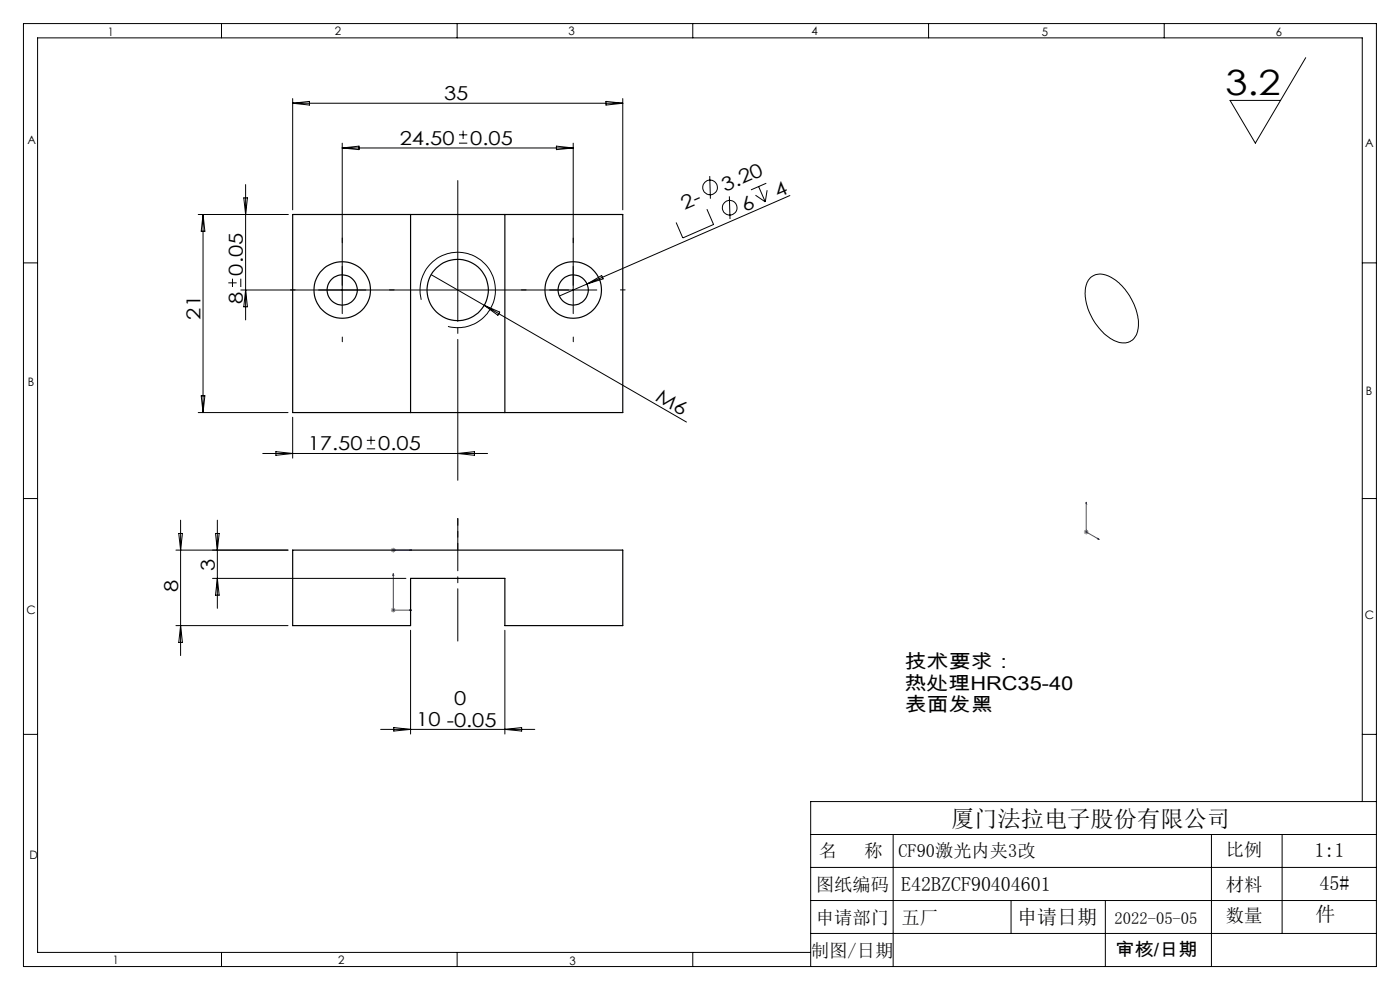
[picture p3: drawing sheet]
<svg xmlns="http://www.w3.org/2000/svg" width="297mm" height="210mm" viewBox="0 0 297 210" stroke-linecap="round" stroke-linejoin="round" font-family="sans-serif">
<g fill="none" stroke="#000" stroke-width=".21">
<path d="M5 5h287v200h-287zM47 5v3M97 5v3M147 5v3M197 5v3M247 5v3M277 12.2l-10.7 18.2-5.4-9.1h10.8M52.1 39.1v28.8M62.1 20.9v23.6M62.1 21.9h70M62.1 21.9l3.6-.4v.8zM72.6 30.4v36.1"/>
<path d="M72.6 31.4h49M72.6 31.4l3.6-.4v.7zM97.4 30.4h1.7M97.4 28.6h1.7M98.2 27.7v1.8M118 31l3.6 .4-3.6 .3zM121.6 30.4v36.1M128.6 21.5l3.5 .4-3.5 .4zM132.1 20.9v23.6M150.6 37.4l.1 4.7M160.9 39.6l1.4 3.2M162.6 38.9l-3.3 1.4"/>
<path d="M5 55.8h3M42.1 45.5h19M43.1 45.5v42M43.1 45.5l.4 3.6h-.8zM48.4 60h1.8M49.3 59.1v1.8M51.1 59.1v1.8M51.7 42h.8l-.4 3.5zM91.5 58.3l54.1 31.2M150 44.4l1.4 3.2-6.5 2.9-1.5-3.3M154.7 41.7l.2 4.8M160.3 41.4l2 1.4"/>
<path d="M162.7 40.3l-.4 2.5M167.6 41.5l-43.1 18.7M231.3 58.9a3.7 3.7 0 0 1 4.7 .1 12.3 12.3 0 0 1 5.5 10.4 3.3 3.3 0 0 1-5.1 2.9 12 12 0 0 1-6.1-11.3 3.7 3.7 0 0 1 1-2.1zM289 55.8h3M52.1 61.5l.4 3.6h-.8zM89.4 63.6a8 8 0 0 1 7-10.1 8 8 0 0 1 8.7 8.7 8 8 0 0 1-10.1 7M102.7 64.8l3.3 1.4-.4 .7zM124.5 60.2l-5.8 2.6M124.5 60.2l3.1-1.8 .4 .8zM126.6 61.5h-75.5M42.1 87.5h19M42.7 84h.8l-.4 3.5z"/>
<path d="M55.7 96.2h47.7M58.5 95.8l3.6 .4-3.6 .4zM62.1 88.5v8.7M77.8 95.2h1.8M77.8 93.4h1.8M78.7 92.5v1.8M97.1 96.2l3.5-.4v.8zM5 105.8h3M37.9 113.2h.8l-.4 3.5zM38.3 110.3v28.8M45.7 113.2h.8l-.4 3.5zM46.1 110.3v18.7"/>
<path d="M61.1 116.7h-23.8M289 105.8h3M37.3 132.7h23.8M38.3 132.7l.4 3.6h-.8zM45.1 122.7h41M46.1 122.7l.4 3.6h-.8zM87.1 133.7v22M107.1 133.7v22M5 155.8h3M80.8 154.7h32.7M83.5 154.3l3.6 .4-3.6 .4zM107.1 154.7l3.6-.4v.8z"/>
<path d="M289 155.8h3M172 177h120M189.5 177v28M257 177v28M272 177v21M289 170v-162h-281v194h164M292 170h-120v35M172 184h120M172 191h120M172 198h120M214.5 191v7M234.5 191v14"/>
<path d="M47 202v3M97 202v3M147 202v3"/>
<circle cx="150.7" cy="39.8" r="1.56"/>
<circle cx="154.8" cy="44.1" r="1.55"/>
</g>
<path d="M83.3 116.7h.2zM83.4 116.7h.1M83.4 116.7h3.9M87.3 116.7h-.4h.4M230.4 106.5l.1 .4-.1-.1zM230.4 106.5v6.3l2.8 1.6M232.9 114.2l.3 .2h-.3zM83.4 121.7l.1 .4h-.2zM83.4 121.7v7.7h3.9M86.9 129.3l.4 .1-.4 .1z" fill="none" stroke="#00f" stroke-width=".21"/>
<path d="M82.9 116.7h1M83.1 116.3l.7 .7M83.4 116.2v1M83.8 116.3l-.7 .7M229.9 112.8h1M230.1 112.5l.7 .7M230.4 112.4v1M230.8 112.5l-.7 .7M82.9 129.4h1M83.1 129.1l.7 .7M83.4 128.9v1M83.8 129.1l-.7 .7" fill="none" stroke="#808080" stroke-width=".21"/>
<path d="M72.6 51.5v-1M121.6 51.5v-1M62.6 61.5h-1M72.6 71.5v1M82.6 61.5h1M111.6 61.5h-1M121.6 71.5v1M131.6 61.5h1" fill="none" stroke="#000" stroke-width=".21" stroke-dasharray="30.5 1.3 1.3 1.3"/>
<path d="M97.1 116.7v-6.7" fill="none" stroke="#000" stroke-width=".21" stroke-dasharray="30.5 1.3 1.3 1.3" stroke-dashoffset="29"/>
<path d="M97.1 110v26" fill="none" stroke="#000" stroke-width=".21" stroke-dasharray="30.5 1.3 1.3 1.3" stroke-dashoffset="19.4"/>
<path d="M97.1 38.3v63.6" fill="none" stroke="#000" stroke-width=".21" stroke-dasharray="30.5 1.3 1.3 1.3" stroke-dashoffset=".6"/>
<g fill="#00f">
<path d="M86.9 129.3l.4 .1-.4 .1zM83.4 121.7l.1 .4h-.2z"/>
<path d="M86.9 116.7h.4zM83.3 116.7h.2z"/>
<path d="M232.9 114.2l.3 .2h-.3zM230.4 106.5l.1 .4-.1-.1z"/>
</g>
<g fill="none" stroke="#000" stroke-width=".25">
<path d="M62.1 45.5h70v42h-70zM87.1 45.5v42M107.1 45.5v42M62.1 116.7h70v16h-25v-10h-20v10h-25z"/>
<circle cx="72.6" cy="61.5" r="6"/>
<circle cx="72.6" cy="61.5" r="3.2"/>
<circle cx="97.1" cy="61.5" r="6.5"/>
<circle cx="121.6" cy="61.5" r="6"/>
<circle cx="121.6" cy="61.5" r="3.2"/>
</g>
<text font-size="7.4" x="260" y="20.3">3.2</text>
<text font-size="4.9" x="201.7" y="175.4">厦门法拉电子股份有限公司</text>
<g font-size="4.2">
<text x="278.9" y="181.8">1:1</text>
<text x="191.2" y="189.1">E42BZCF90404601</text>
<text x="280" y="188.7">45#</text>
<text x="215.8" y="195.9">申请日期</text>
<text x="279.1" y="195.4">件</text>
</g>
<g font-size="4.1">
<text x="94.2" y="21.3">35</text>
<text x="84.8" y="30.7">24.50</text>
<text x="99.8" y="30.7">0.05</text>
<text x="153.9" y="40.7" transform="rotate(-24 153.9 40.7)">3.20</text>
<text x="165" y="42" transform="rotate(-24 165 42)">4</text>
<text x="145.2" y="44.4" transform="rotate(-24 145.2 44.4)">2-</text>
<text x="158" y="45" transform="rotate(-24 158 45)">6</text>
<text x="51.5" y="58.5" transform="rotate(-90 51.5 58.5)">0.05</text>
<text x="51.5" y="64.4" transform="rotate(-90 51.5 64.4)">8</text>
<text x="42.5" y="67.8" transform="rotate(-90 42.5 67.8)">21</text>
<text x="138.8" y="84.9" transform="rotate(30 138.8 84.9)">M6</text>
<text x="65.3" y="95.5">17.50</text>
<text x="80.2" y="95.5">0.05</text>
<text x="37.8" y="125.5" transform="rotate(-90 37.8 125.5)">8</text>
<text x="45.5" y="121.1" transform="rotate(-90 45.5 121.1)">3</text>
<text x="192" y="141.8">技术要求：</text>
<text x="96.3" y="149.6">0</text>
<text x="192" y="146.3">热处理HRC35-40</text>
<text x="88.3" y="154.1">10 -0.05</text>
<text x="192" y="150.8">表面发黑</text>
</g>
<g font-size="3.9">
<text x="173.7" y="181.8">名</text>
<text x="183.4" y="181.8">称</text>
<text x="190.6" y="181.8">CF90激光内夹3改</text>
<text x="260.1" y="181.5">比例</text>
<text x="173.1" y="189.1">图纸编码</text>
<text x="260.1" y="189">材料</text>
<text x="173.1" y="195.9">申请部门</text>
<text x="191.3" y="195.9">五厂</text>
<text x="260.1" y="195.6">数量</text>
<text x="172.1" y="203.1">制图/日期</text>
<text x="236.6" y="202.8">审核/日期</text>
</g>
<text font-size="3.5" x="236.4" y="195.9">2022-05-05</text>
<g font-size="2.5">
<text x="22.9" y="7.6">1</text>
<text x="71" y="7.5">2</text>
<text x="120.6" y="7.5">3</text>
<text x="172.2" y="7.5">4</text>
<text x="221" y="7.6">5</text>
<text x="270.7" y="7.5">6</text>
<text x="5.8" y="30.5">A</text>
<text x="289.6" y="31.2">A</text>
<text x="5.9" y="81.9">B</text>
<text x="289.8" y="83.8">B</text>
<text x="5.6" y="130.3">C</text>
<text x="289.5" y="131.2">C</text>
<text x="6.2" y="182.2">D</text>
<text x="23.9" y="204.5">1</text>
<text x="71.7" y="204.5">2</text>
<text x="120.8" y="204.6">3</text>
</g>
</svg>
